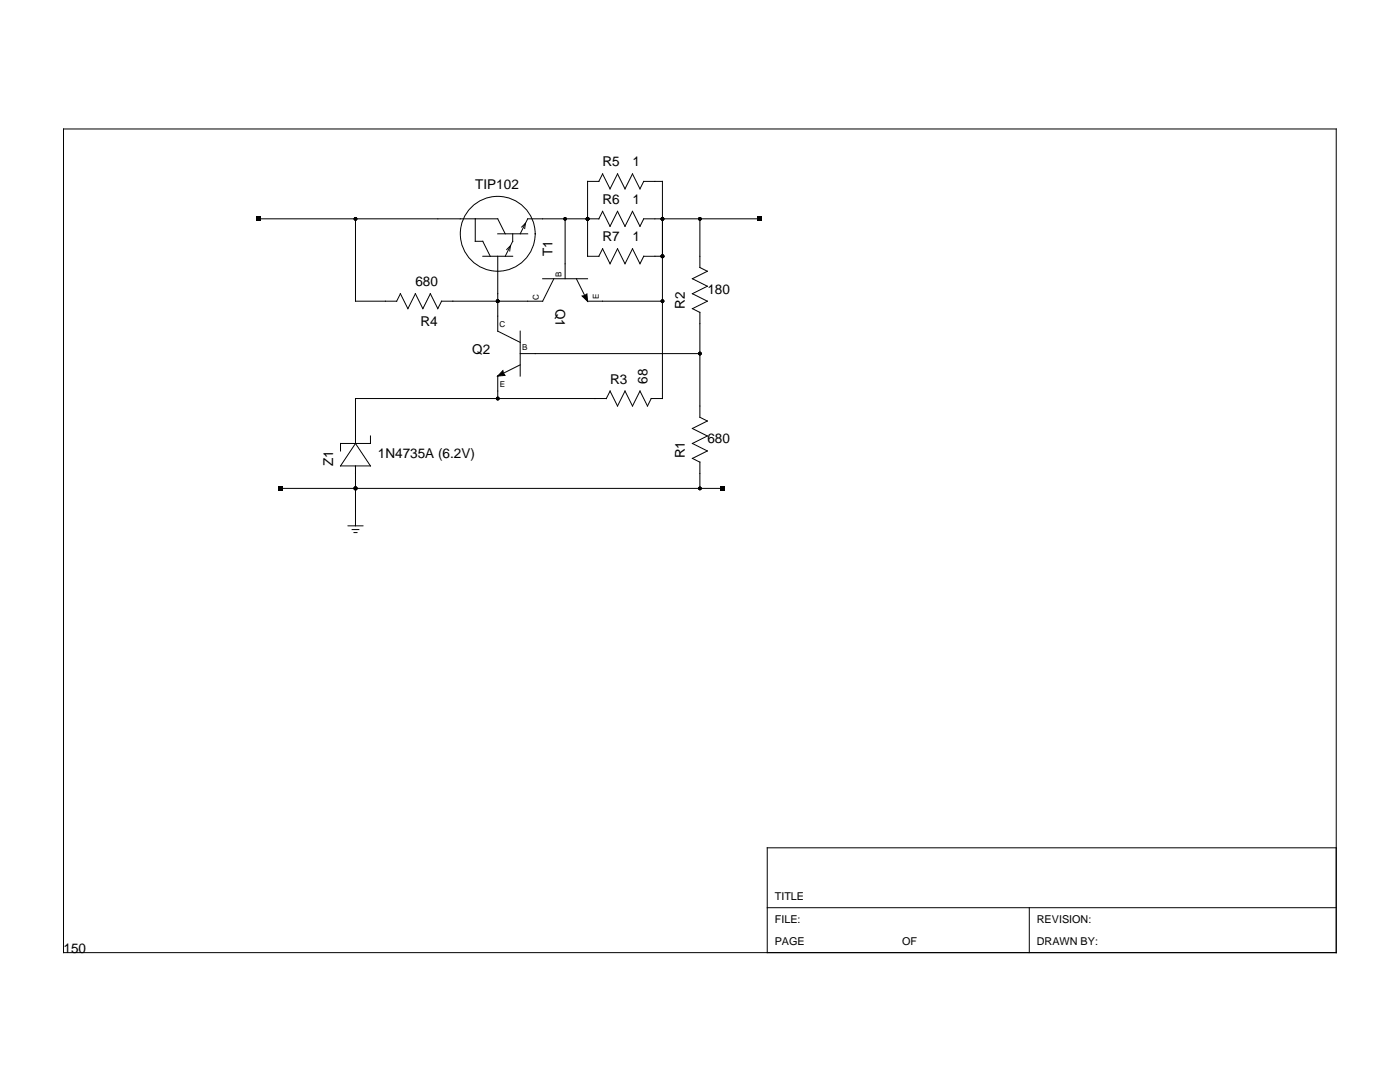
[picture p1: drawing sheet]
<svg xmlns="http://www.w3.org/2000/svg" width="279mm" height="216mm" viewBox="0 0 279 216" stroke-linecap="round" stroke-linejoin="round" font-family="sans-serif">
<g fill="none" stroke="#000" stroke-width=".2">
<path d="M12.7 25.7h254v164.4h-254zM119.5 36.2l.8-1.5 1.4 3 1.5-3 1.5 3 1.5-3 1.5 3 .8-1.5h3.7v43.3h-2.2l-.8 1.5-1.5-3-1.5 3-1.5-3-1.5 3-1.5-3-.7 1.5M119.5 36.2h-2.2v14.9h2.2M51.5 43.7h47.8l1.5 3M70.9 43.7v16.4h8.3l.7-1.5 1.5 3 1.5-3 1.5 3 1.5-3 1.5 3 .7-1.5h20.2l2.2-4.5M94.9 43.7v4.4h1.4l1.5 3M96.3 51.1h6M99.3 51.1v15l4.5 2.2M99.3 46.7h6M101.1 49.8l.8-.8-.2 1.1M102.3 46.7v1.4l-1.5 3M104.1 45.3l.8-.7-.2 1"/>
<path d="M108.3 55.6h9M112.8 43.7v11.9M115 55.6l2.3 4.5h14.9M116.2 59.1l.5-.1 .4-.3 .2 1.4zM119.5 43.7h-14.2l-1.5 3M132.2 51.1h-3.7l-.8 1.5-1.5-3-1.5 3-1.5-3-1.5 3-1.4-3-.8 1.5M139.7 43.7v9.7l1.5 .7-3 1.5 3 1.5-3 1.5 3 1.5-3 1.5M151.6 43.7h-23.1l-.8 1.5-1.5-3-1.5 3-1.5-3-1.5 3-1.4-3-.8 1.5M100.4 74l.1 .4 .3 .5-1.5 .1zM103.8 66.1v8.9M103.8 72.8l-4.5 2.2v4.5M121 79.5h-50.1v9"/>
<path d="M138.2 61.6l1.5 .7M139.7 70.6h-35.9M139.7 62.3v21l1.5 .7-3 1.5 3 1.5-3 1.5 3 1.5-3 1.5 1.5 .7v5.3M56 97.5h88.2M70.9 93v11.9M70.9 88.5l3 4.5h-5.9zM73.9 87v1.5h-5.9v1.5M69.5 104.9h2.9M70.3 105.7h1.3M70.6 106.3h.6M266.7 169.2h-113.6v20.9M153.1 181.1h113.6"/>
<path d="M205.4 181.1v9"/>
<circle cx="99.3" cy="46.7" r="7.5"/>
</g>
<g fill="#000">
<path d="M51.1 43.2h.9v.9h-.9zM116.2 59.1l.5-.1 .4-.3 .2 1.4zM151.2 43.2h.9v.9h-.9zM100.4 74l.1 .4 .3 .5-1.5 .1zM55.6 97h.9v.9h-.9zM143.7 97h.9v.9h-.9z"/>
<circle cx="71" cy="43.7" r=".37"/>
<circle cx="112.8" cy="43.7" r=".37"/>
<circle cx="117.3" cy="43.7" r=".37"/>
<circle cx="132.2" cy="43.7" r=".37"/>
<circle cx="132.2" cy="51.1" r=".37"/>
<circle cx="139.7" cy="43.7" r=".37"/>
<circle cx="99.3" cy="60.1" r=".37"/>
<circle cx="99.3" cy="79.5" r=".37"/>
<circle cx="132.2" cy="60.1" r=".37"/>
<circle cx="139.7" cy="70.5" r=".37"/>
<circle cx="71" cy="97.5" r=".37"/>
<circle cx="139.7" cy="97.5" r=".37"/>
</g>
<g font-size="2.7">
<text x="120.3" y="33.2">R5</text>
<text x="126.2" y="33.2">1</text>
<text x="94.9" y="37.7">TIP102</text>
<text x="120.3" y="40.7">R6</text>
<text x="126.2" y="40.7">1</text>
<text x="110.2" y="51.1" transform="rotate(-90 110.2 51.1)">T1</text>
<text x="120.3" y="48.1">R7</text>
<text x="126.2" y="48.1">1</text>
<text x="82.9" y="57.1">680</text>
<text x="141.2" y="58.6">180</text>
<text x="83.9" y="65">R4</text>
<text x="110.9" y="61.6" transform="rotate(90 110.9 61.6)">Q1</text>
<text x="136.7" y="61.6" transform="rotate(-90 136.7 61.6)">R2</text>
<text x="94.2" y="70.6">Q2</text>
<text x="121.7" y="76.5">R3</text>
<text x="129.2" y="76.5" transform="rotate(-90 129.2 76.5)">68</text>
<text x="141.2" y="88.5">680</text>
<text x="66.5" y="93" transform="rotate(-90 66.5 93)">Z1</text>
<text x="75.4" y="91.5">1N4735A (6.2V)</text>
<text x="136.7" y="91.5" transform="rotate(-90 136.7 91.5)">R1</text>
<text x="12.7" y="190.1">150</text>
</g>
<g font-size="2.2">
<text x="154.6" y="179.6">TITLE</text>
<text x="154.6" y="184.1">FILE:</text>
<text x="206.9" y="184.1">REVISION:</text>
<text x="154.6" y="188.6">PAGE</text>
<text x="180" y="188.6">OF</text>
<text x="206.9" y="188.6">DRAWN BY:</text>
</g>
<g font-size="1.6">
<text x="107.6" y="59.8" transform="rotate(-90 107.6 59.8)">C</text>
<text x="112" y="55.2" transform="rotate(-90 112 55.2)">B</text>
<text x="119.5" y="59.7" transform="rotate(-90 119.5 59.7)">E</text>
<text x="99.7" y="65.3">C</text>
<text x="104.2" y="69.8">B</text>
<text x="99.7" y="77.3">E</text>
</g>
</svg>
